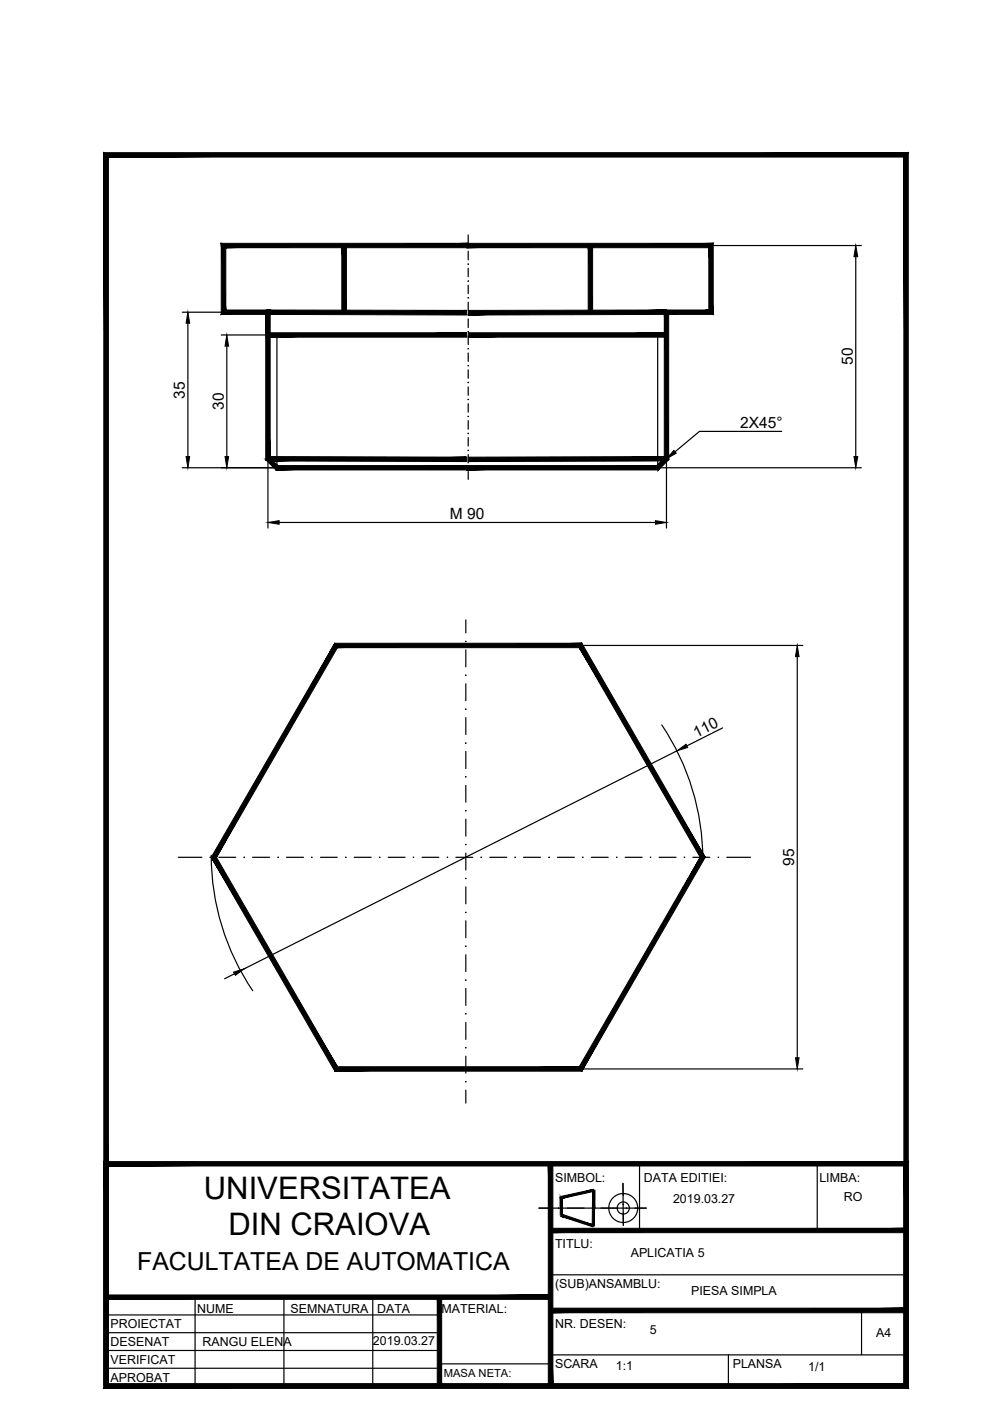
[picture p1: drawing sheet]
<svg xmlns="http://www.w3.org/2000/svg" width="210mm" height="297mm" viewBox="0 0 210 297" stroke-linecap="round" stroke-linejoin="round" font-family="sans-serif">
<!-- layer: 0 -->
<g fill="#000" stroke="#000" stroke-width=".21">
<path d="M99.2 52.4h.2zM99.2 56h.2zM181.4 52.1l.5 2.3h-.8zM39.8 66.2l.4 2.3h-.7zM48.1 71l.4 2.4h-.8zM99.3 63.1v.1zM99.2 66.7h.2zM99.2 70.3h.2zM99.3 73.9v.1zM99.2 77.5h.2zM39.5 96.8h.7l-.4 2.4zM47.7 96.8h.8l-.4 2.4z"/>
<path d="M99.2 84.7h.2l-.1 .1zM99.2 88.3h.2zM99.2 95.4l.2 .1-.1 .1zM99.2 99h.2zM142.9 95.5l.5 .6-2.1 1.2zM181.1 96.8h.8l-.5 2.4zM56.8 110.8l2.4-.4v.8zM139 110.4l2.3 .4-2.3 .4zM169 136.8l.4 2.4h-.7zM98.7 150.4h.1zM143.5 159.2l2-1.4 .3 .7zM98.7 171.9h.1z"/>
<path d="M58.9 181.8h.2zM66 181.8h.2zM73.2 181.8h.2zM101.9 181.8h.2zM49.5 206.1l2.3-.7-1.9 1.4zM98.7 200.6h.1zM98.7 207.8h.1zM98.7 215h.1zM98.7 222.2h.1zM168.7 224.3h.7l-.4 2.3zM132 255.3h.2z"/>
<path d="M72.5 52.2l.9 14v-14zM72.5 52.2l.9 14h-.9z"/>
<path d="M98.9 51.6v.9l52.3-.9zM98.9 52.5l52.3-.9-.9 .9zM151.2 51.6l-.9 .9 .9 14.2zM150.3 52.5l.9 14.2-.9-1zM141.8 66.7h9.4l-.9-1zM140.8 65.7h9.5l-8.5 1zM140.8 65.7l1 31.8v-30.8zM140.8 65.7l1 31.8-1-.4zM140.8 97.1l-1.2 2.5 2.2-2.1zM140.8 97.1l-1.2 2.5-.4-.9zM98.9 99.6h40.7l-.4-.9zM98.9 98.7h40.3l-40.3 .9z"/>
<path d="M47.9 52.5h51.3v-.9zM46.9 51.6h52.3l-51.3 .9zM46.9 51.6l1 14.1v-13.2zM46.9 51.6l1 14.1-1 1zM46.9 66.7l10.4-1h-9.4zM46.9 66.7l10.4-1-1 1zM57.3 65.7l-1 1 1 30.4zM56.3 66.7l1 30.4-1 .4zM56.3 97.5l2.6 1.2-1.6-1.6zM56.3 97.5l2.6 1.2-.4 .9zM58.9 98.7l-.4 .9 40.7-.9zM58.5 99.6l40.7-.9v.9z"/>
<path d="M124.7 52.2l.9 14v-14zM124.7 52.2l.9 14h-.9z"/>
<path d="M56.8 71.5h42.1v-.9zM56.8 70.6h42.1l-42.1 .9z"/>
<path d="M56.8 66.7l42.1 .1v-1zM56.8 65.7l42.1 .1-42.1 .9z"/>
<path d="M99.3 70.6v.9l42-.9zM99.3 71.5l42-.9v.9z"/>
<path d="M99.3 65.8v1l42-1.1zM99.3 66.8l42-1.1v1z"/>
<path d="M56.8 97.7l42.1 .2v-1zM56.8 96.8l42.1 .1-42.1 .8z"/>
<path d="M99.3 96.9v1l42-1.1zM99.3 97.9l42-1.1v.9z"/>
<path d="M71 136.4l-25.1 45.4 25.6-44.5zM71 136.4l-25.1 45.4h-1.1zM44.8 181.8l26.7 44.4-25.6-44.4zM44.8 181.8l26.7 44.4-.5 .9zM71.5 226.2l-.5 .9 51.8-.9zM71 227.1l51.8-.9 .6 .9zM148.5 181.8l-25.7 44.4 .6 .9zM148.5 181.8h1l-26.1 45.3zM122.8 137.3l25.7 44.5h1zM123.4 136.4l26.1 45.4-26.7-44.5zM71.5 137.3h51.3l.6-.9zM71 136.4h52.4l-51.9 .9z"/>
<path d="M118.8 253.9v1.9h.5zM118.8 253.9h.5v1.9z"/>
<path d="M119 253.6l.1 .5 6.7-1.9zM119.1 254.1l6.7-1.9 .1 .4z"/>
<path d="M119.1 257.4l-.2 .5 7 1.8zM118.9 257.9l7 1.8-.2 .4z"/>
<path d="M118.8 253.9l.5 3.7v-3.7zM118.8 253.9l.5 3.7h-.5z"/>
<path d="M125.6 252.4v3.7h.5zM125.6 252.4h.5v3.7z"/>
<path d="M125.6 252.4l.4 7.5 .1-7.5zM125.6 252.4l.4 7.5h-.4z"/>
<path d="M22.5 274.6v.9l94.2-.9zM22.5 275.5l94.2-.9v.9z"/>
<path d="M116.7 261.4h75.4v-1zM116.7 260.4h75.4l-75.4 1z"/>
<path d="M116.7 278.3h75.4v-.9zM116.7 277.4h75.4l-75.4 .9z"/>
<path d="M22.5 293.4v.9l169.1-.9zM22.5 294.3l169.1-.9 1 .9zM191.6 247.2v46.2l1 .9zM191.6 247.2l1-.9v48zM23 247.2h168.6l1-.9zM22 246.3h170.6l-169.6 .9zM22 246.3l1 47.6v-46.7zM22 246.3l1 47.6h-1z"/>
<path d="M22 294.3l169.6-.9h-168.6zM22 294.3l169.6-.9 1 .9zM191.6 33.3v260.1l1 .9zM191.6 33.3l1-.9v261.9zM23 33.3h168.6l1-.9zM22 32.4h170.6l-169.6 .9zM22 32.4l1 261v-260.1zM22 32.4l1 261-1 .9z"/>
<path d="M92.7 275v18.9h.9zM92.7 275h.9v18.9z"/>
<path d="M116.2 246.7v47.2h1zM116.2 246.7h1v47.2z"/>
<circle cx="99.3" cy="59.6" r=".07"/>
<circle cx="99.3" cy="81.1" r=".07"/>
<circle cx="99.3" cy="91.9" r=".07"/>
<circle cx="98.8" cy="136" r=".07"/>
<circle cx="98.8" cy="143.1" r=".07"/>
<circle cx="98.8" cy="157.5" r=".07"/>
<circle cx="98.8" cy="164.7" r=".07"/>
<circle cx="98.8" cy="179" r=".07"/>
<circle cx="44.6" cy="181.8" r=".07"/>
<circle cx="51.8" cy="181.8" r=".07"/>
<circle cx="80.5" cy="181.8" r=".07"/>
<circle cx="87.7" cy="181.8" r=".07"/>
<circle cx="94.9" cy="181.8" r=".07"/>
<circle cx="98.8" cy="186.2" r=".07"/>
<circle cx="98.8" cy="193.4" r=".07"/>
<circle cx="109.2" cy="181.8" r=".07"/>
<circle cx="116.4" cy="181.8" r=".07"/>
<circle cx="123.6" cy="181.8" r=".07"/>
<circle cx="130.8" cy="181.8" r=".07"/>
<circle cx="137.9" cy="181.8" r=".07"/>
<circle cx="145.1" cy="181.8" r=".07"/>
<circle cx="152.3" cy="181.8" r=".07"/>
<circle cx="98.8" cy="229.3" r=".07"/>
<circle cx="118.5" cy="256.1" r=".07"/>
<circle cx="125.7" cy="256.1" r=".07"/>
<circle cx="132.8" cy="256.1" r=".07"/>
</g>
<g fill="none" stroke="#000" stroke-width=".25">
<path d="M99.3 49.8v1.7M99.3 53.3v1.8M99.3 56.9v1.8M151.3 52.1h31.3M181.4 54.4v42.4M38.7 66.2h17.5M39.8 68.5v28.3M46.9 71h9.3M48.1 73.4v23.4M58.7 71v28.2M99.3 60.5v1.8M99.3 64.1v1.8"/>
<path d="M99.3 67.6v1.9M99.3 71.2v1.9M99.3 74.8v1.8M99.3 78.4v1.8M139.4 71v28.2M38.7 99.2h19.4M56.8 97.9v14.1M99.3 82v1.8M99.3 85.6v1.8M99.3 89.2v1.8M99.3 92.8v1.8M99.3 96.4v1.8"/>
<path d="M99.3 100v1.6M140 99.2h42.6M141.3 97.9v14.1M165.7 91.5h-17.4l-5.2 4.3M59.2 110.8h79.8M98.8 131.4v2.8M98.8 137.8v3.6M123.7 136.8h46.5M169 139.2v85.1M98.8 145v3.6M98.8 152.1v3.6M98.8 159.3v3.6"/>
<path d="M140.3 153.7a51.3 51.3 0 0 1 8.7 28.6M143.5 159.2l-91.7 46.2M153.2 154.3l-7.6 3.8M98.8 166.5v3.6M98.8 173.7v3.6M37.8 181.8h5M44.8 181.3a51.3 51.3 0 0 0 8.8 28.7M46.4 181.8h3.6M53.6 181.8h3.5M60.7 181.8h3.6M67.9 181.8h3.6M75.1 181.8h3.6"/>
<path d="M82.3 181.8h3.6M89.5 181.8h3.5M96.6 181.8h3.6M98.8 180.9v3.6M98.8 188v3.6M98.8 195.2v3.6M103.8 181.8h3.6M111 181.8h3.6M118.2 181.8h3.6M125.4 181.8h3.5M132.5 181.8h3.6M139.7 181.8h3.6"/>
<path d="M146.9 181.8h3.6M154.1 181.8h5M49.7 206.4l-2.1 1.1M98.8 202.4v3.6M98.8 209.6v3.6M98.8 216.8v3.6M98.8 223.9v3.6M98.8 231.1v2.8M123.7 226.6h46.5M114.3 256.1h22.7M116.7 246.7h.1M132.1 253.5v-2.6l.1 8.9-.1-2.7"/>
<path d="M135.6 246.7v14.2M173.3 246.7v14.2M22.5 278.8h70.7M41.4 275v18.9M60.2 275v18.9M79 275v18.9M116.7 270.3h75.4M182.7 277.9v9.4M22.5 293.9h.1M22.5 290.1h70.7M22.5 286.3h70.7M22.5 282.6h70.7"/>
<path d="M93.2 289.2h23.5M116.7 287.3h75.4M154.4 287.3v6.6"/>
<circle cx="132.1" cy="256.1" r="3.1"/>
<circle cx="132.1" cy="256.1" r="1.29"/>
</g>
<g font-size="6.6">
<text x="43.2" y="254.3">UNIVERSITATEA</text>
<text x="48.4" y="261.8">DIN CRAIOVA</text>
</g>
<text font-size="5.3" x="29.1" y="269.4">FACULTATEA DE AUTOMATICA</text>
<g font-size="3.3">
<text x="180.8" y="77.4" transform="rotate(-90 180.8 77.4)">50</text>
<text x="39.2" y="84.5" transform="rotate(-90 39.2 84.5)">35</text>
<text x="47.5" y="86.9" transform="rotate(-90 47.5 86.9)">30</text>
<text x="156.9" y="90.8">2X45°</text>
<text x="95.4" y="110.1">M 90</text>
<text x="147.7" y="156.4" transform="rotate(-27 147.7 156.4)">110</text>
<text x="168.4" y="183.6" transform="rotate(-90 168.4 183.6)">95</text>
</g>
<g font-size="2.6">
<text x="117.7" y="250.5">SIMBOL:</text>
<text x="136.5" y="250.5">DATA EDITIEI:</text>
<text x="173.7" y="250.5">LIMBA:</text>
<text x="142.7" y="255">2019.03.27</text>
<text x="178.9" y="254.5">RO</text>
<text x="117.7" y="264.7">TITLU:</text>
<text x="133.7" y="266.4">APLICATIA 5</text>
<text x="117.7" y="273.1">(SUB)ANSAMBLU:</text>
<text x="146.6" y="274.6">PIESA SIMPLA</text>
<text x="23.5" y="281.6">PROIECTAT</text>
<text x="41.8" y="278.3">NUME</text>
<text x="61.6" y="278.3">SEMNATURA</text>
<text x="80" y="278.3">DATA</text>
<text x="93.6" y="278.3">MATERIAL:</text>
<text x="117.7" y="281.6">NR. DESEN:</text>
<text x="23.5" y="285.4">DESENAT</text>
<text x="43" y="285.4">RANGU ELENA</text>
<text x="79.1" y="285.1">2019.03.27</text>
<text x="137.8" y="282.8">5</text>
<text x="185.8" y="283.5">A4</text>
<text x="23.5" y="289.2">VERIFICAT</text>
<text x="23.5" y="292.9">APROBAT</text>
<text x="117.7" y="290.1">SCARA</text>
<text x="130.6" y="290.6">1:1</text>
<text x="155.4" y="290.1">PLANSA</text>
<text x="171.4" y="290.6">1/1</text>
</g>
<text font-size="2.4" x="94.1" y="292">MASA NETA:</text>
</svg>
